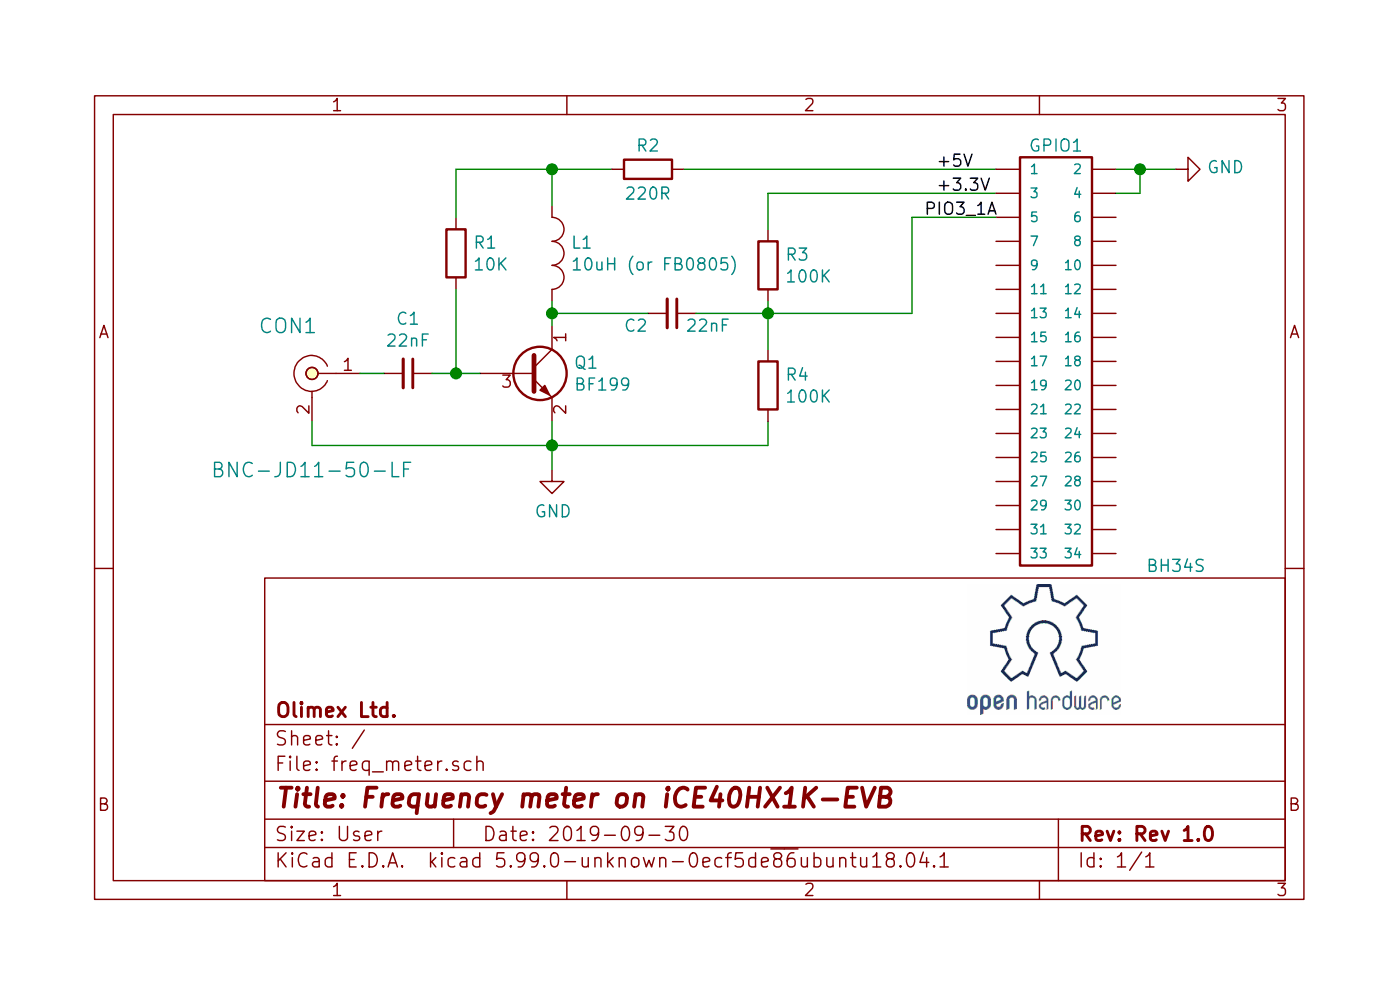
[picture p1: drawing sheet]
EESchema Schematic File Version 5
LIBS:freq_meter
EELAYER 30 0
EELAYER END
$Descr User 5827 4134
encoding utf-8
Sheet 1 1
Title "Frequency meter on iCE40HX1K-EVB"
Date "2019-09-30"
Rev "Rev 1.0"
Comp "Olimex Ltd."
Comment1 ""
Comment2 ""
Comment3 ""
Comment4 ""
Comment5 ""
Comment6 ""
Comment7 ""
Comment8 ""
Comment9 ""
$EndDescr
$Comp
L freq_meter:BNC-JD11-50-LF CON1
U 1 1
P 1300 1550
F 0 "CON1" H 1200 1750 60  0000 C CNN
F 1 "BNC-JD11-50-LF" H 1300 1150 60  0000 C CNN
F 2 "" H 1225 1500 60  0000 C CNN
F 3 "" H 1225 1500 60  0000 C CNN
	1    1300 1550
	1    0    0    -1  
$EndComp
$Comp
L freq_meter:C C1
U 1 1
P 1700 1550
F 0 "C1" V 1471 1550 50  0000 C CNN
F 1 "22nF" V 1562 1550 50  0000 C CNN
F 2 "" H 1700 1550 60  0000 C CNN
F 3 "" H 1700 1550 60  0000 C CNN
	1    1700 1550
	0    1    1    0   
$EndComp
$Comp
L freq_meter:Q_NPN_CEB Q1
U 1 1
P 2200 1550
F 0 "Q1" H 2390 1596 50  0000 L CNN
F 1 "BF199" H 2390 1505 50  0000 L CNN
F 2 "" H 2400 1650 29  0000 C CNN
F 3 "" H 2200 1550 60  0000 C CNN
	1    2200 1550
	1    0    0    -1  
$EndComp
$Comp
L freq_meter:R R1
U 1 1
P 1900 1050
F 0 "R1" V 1854 1120 50  0000 L CNN
F 1 "10K" V 1945 1120 50  0000 L CNN
F 2 "" H 1900 980 30  0000 C CNN
F 3 "" V 1900 1050 30  0000 C CNN
	1    1900 1050
	0    1    1    0   
$EndComp
$Comp
L freq_meter:L L1
U 1 1
P 2300 1050
F 0 "L1" V 2254 1128 50  0000 L CNN
F 1 "10uH (or FB0805)" V 2345 1128 50  0000 L CNN
F 2 "" H 2250 1050 60  0000 C CNN
F 3 "" H 2250 1050 60  0000 C CNN
	1    2300 1050
	0    1    1    0   
$EndComp
Wire Wire Line
	1300 1750 1300 1850
Wire Wire Line
	1300 1850 2300 1850
Wire Wire Line
	2300 1850 2300 1750
Wire Wire Line
	2300 1850 3200 1850
Wire Wire Line
	3200 1850 3200 1750
Connection ~ 2300 1850
$Comp
L freq_meter:R R4
U 1 1
P 3200 1600
F 0 "R4" V 3154 1670 50  0000 L CNN
F 1 "100K" V 3245 1670 50  0000 L CNN
F 2 "" H 3200 1530 30  0000 C CNN
F 3 "" V 3200 1600 30  0000 C CNN
	1    3200 1600
	0    1    1    0   
$EndComp
$Comp
L freq_meter:R R3
U 1 1
P 3200 1100
F 0 "R3" V 3154 1170 50  0000 L CNN
F 1 "100K" V 3245 1170 50  0000 L CNN
F 2 "" H 3200 1030 30  0000 C CNN
F 3 "" V 3200 1100 30  0000 C CNN
	1    3200 1100
	0    1    1    0   
$EndComp
$Comp
L freq_meter:C C2
U 1 1
P 2800 1300
F 0 "C2" V 2850 1150 50  0000 C CNN
F 1 "22nF" V 2850 1450 50  0000 C CNN
F 2 "" H 2800 1300 60  0000 C CNN
F 3 "" H 2800 1300 60  0000 C CNN
	1    2800 1300
	0    1    1    0   
$EndComp
Wire Wire Line
	2700 1300 2300 1300
Wire Wire Line
	2300 1300 2300 1250
Wire Wire Line
	2300 1300 2300 1350
Connection ~ 2300 1300
Wire Wire Line
	2000 1550 1900 1550
Wire Wire Line
	1600 1550 1500 1550
Wire Wire Line
	1900 1200 1900 1550
Connection ~ 1900 1550
Wire Wire Line
	1900 1550 1800 1550
Wire Wire Line
	1900 900  1900 700 
Wire Wire Line
	1900 700  2300 700 
Wire Wire Line
	2300 700  2300 850 
Wire Wire Line
	2300 700  2550 700 
Connection ~ 2300 700 
$Comp
L freq_meter:R R2
U 1 1
P 2700 700
F 0 "R2" H 2700 800 50  0000 C CNN
F 1 "220R" H 2700 600 50  0000 C CNN
F 2 "" H 2700 630 30  0000 C CNN
F 3 "" V 2700 700 30  0000 C CNN
	1    2700 700 
	1    0    0    -1  
$EndComp
Wire Wire Line
	2900 1300 3200 1300
Wire Wire Line
	3200 1300 3200 1250
Wire Wire Line
	3200 1300 3200 1450
Connection ~ 3200 1300
Wire Wire Line
	3200 950  3200 800 
Wire Wire Line
	3200 800  4150 800 
Wire Wire Line
	2850 700  4150 700 
$Comp
L freq_meter:BH34S GPIO1
U 1 1
P 4450 1500
F 0 "GPIO1" H 4400 2400 50  0000 C CNN
F 1 "BH34S" H 4900 650 50  0000 C CNN
F 2 "" H 4420 1250 20  0001 C CNN
F 3 "" H 4450 1400 60  0000 C CNN
	1    4450 1500
	1    0    0    -1  
$EndComp
Wire Wire Line
	4150 900  3800 900 
Wire Wire Line
	3800 900  3800 1300
Wire Wire Line
	3800 1300 3200 1300
Wire Wire Line
	4650 700  4750 700 
Wire Wire Line
	4750 700  4750 800 
Wire Wire Line
	4750 800  4650 800 
Connection ~ 4750 700 
Wire Wire Line
	4750 700  4900 700 
$Comp
L freq_meter:GND #PWR02
U 1 1
P 4900 700
F 0 "#PWR02" H 4900 450 50  0001 C CNN
F 1 "GND" V 4905 572 50  0000 R CNN
F 2 "" H 4900 700 60  0000 C CNN
F 3 "" H 4900 700 60  0000 C CNN
	1    4900 700 
	0    -1   -1   0   
$EndComp
$Comp
L freq_meter:GND #PWR01
U 1 1
P 2300 1950
F 0 "#PWR01" H 2300 1700 50  0001 C CNN
F 1 "GND" H 2305 1777 50  0000 C CNN
F 2 "" H 2300 1950 60  0000 C CNN
F 3 "" H 2300 1950 60  0000 C CNN
	1    2300 1950
	1    0    0    -1  
$EndComp
Wire Wire Line
	2300 1950 2300 1850
Text Label 3900 700  0    50   ~ 0
+5V
Text Label 3900 800  0    50   ~ 0
+3.3V
Text Label 3850 900  0    50   ~ 0
PIO3_1A
$EndSCHEMATC
